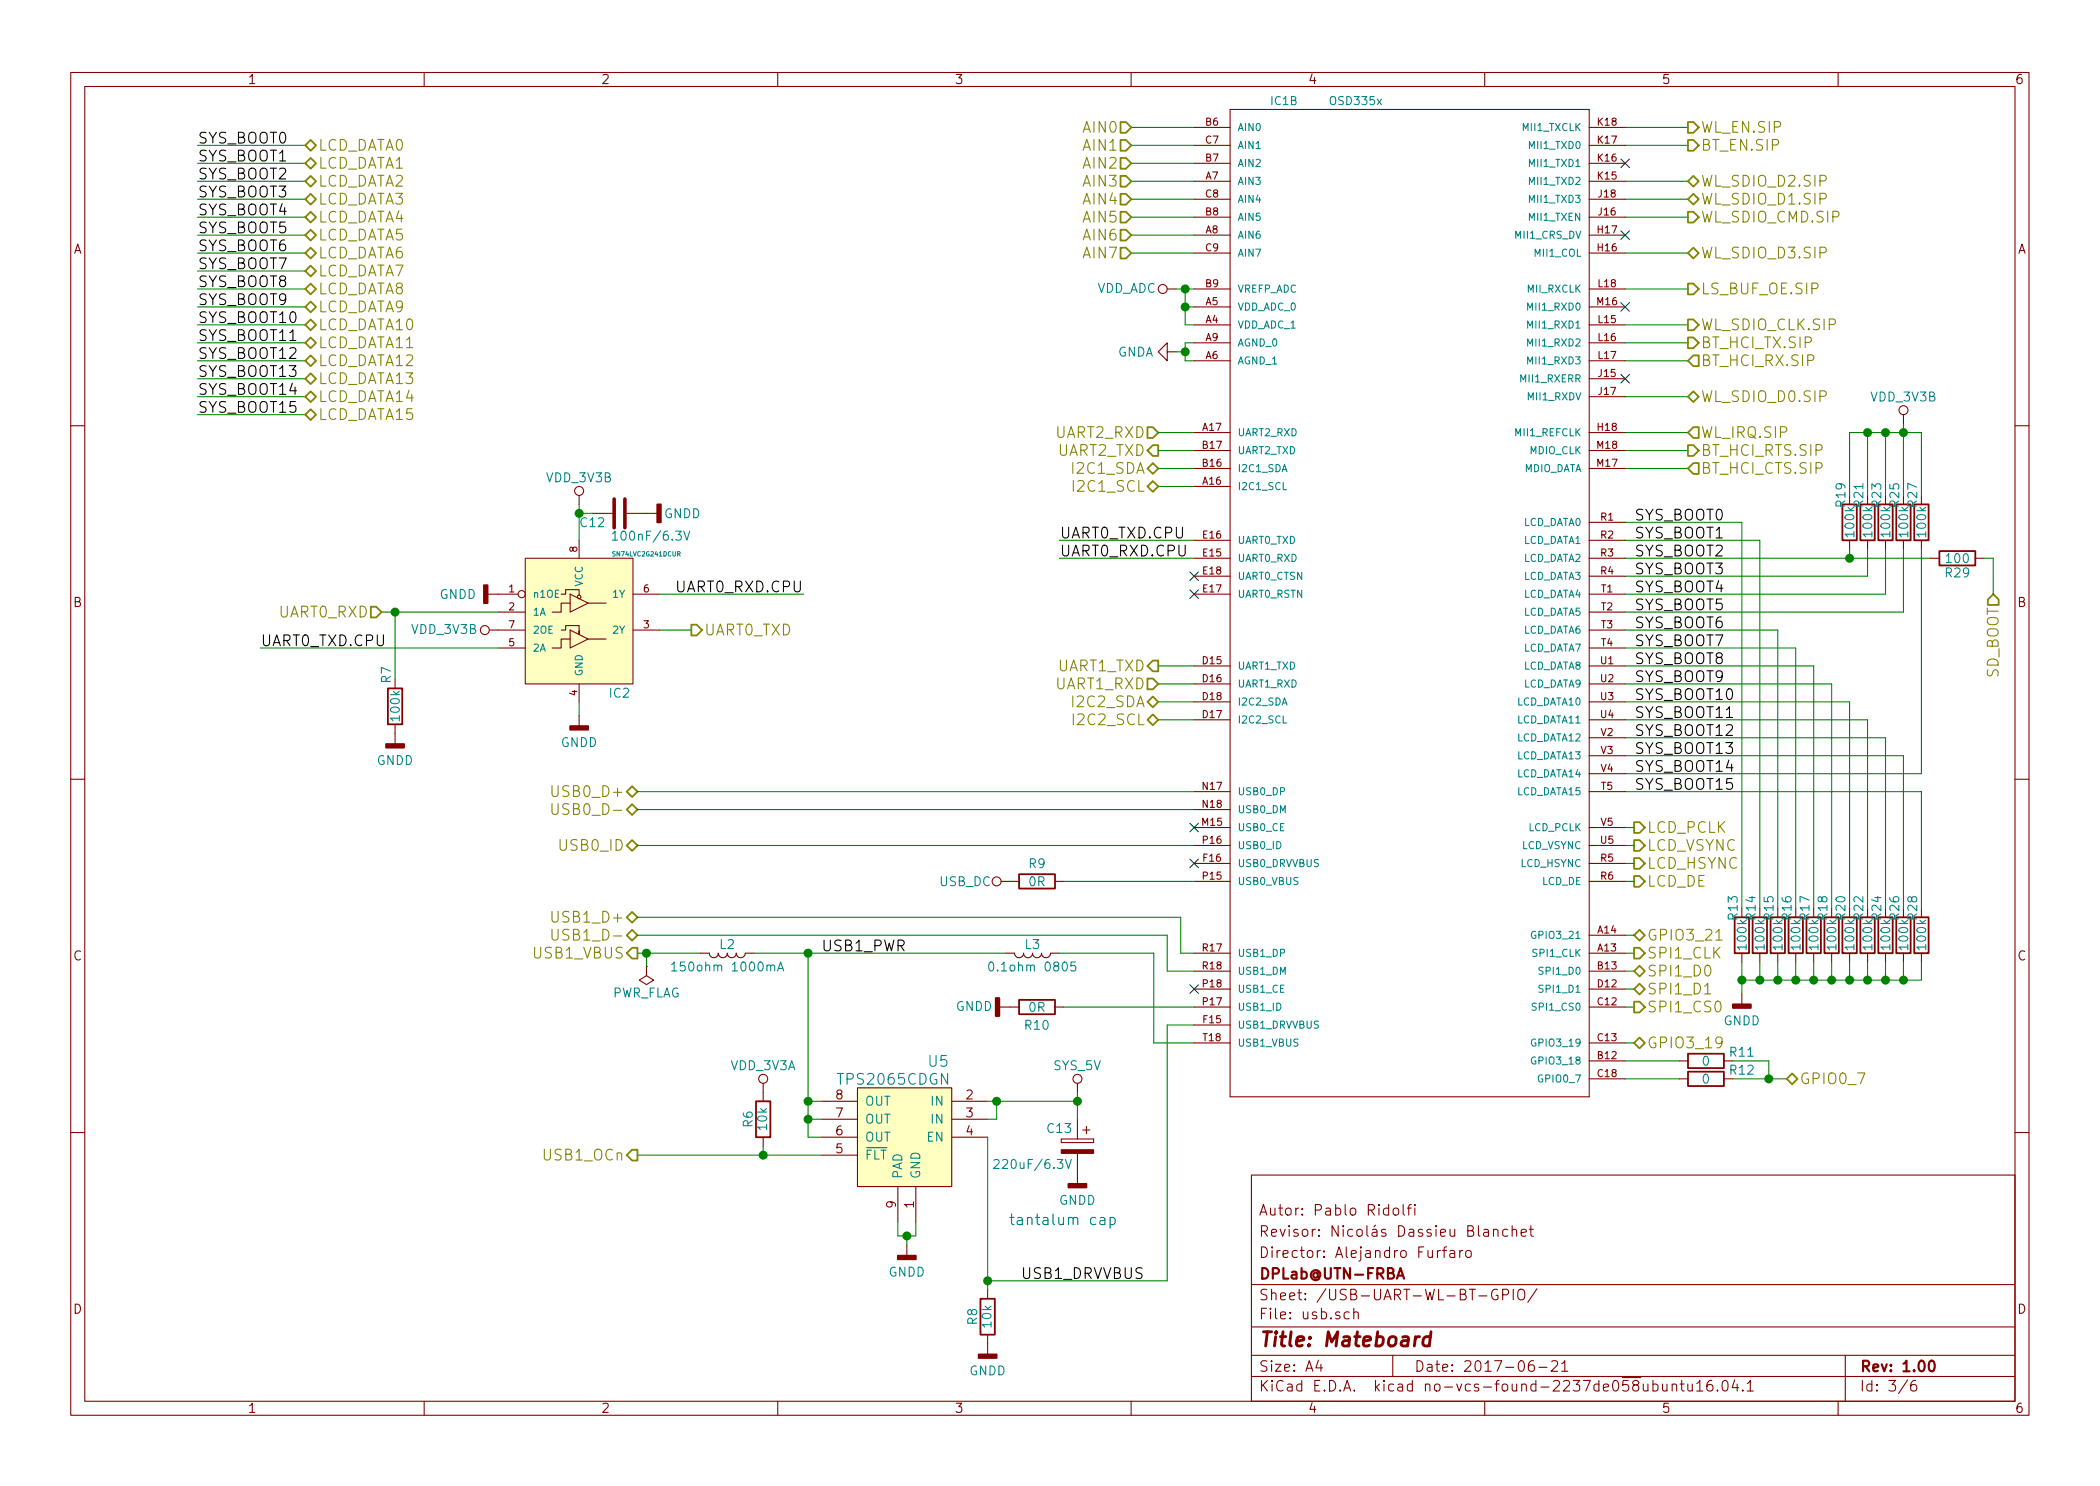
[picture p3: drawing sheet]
EESchema Schematic File Version 2
LIBS:mateboard-rescue
LIBS:power
LIBS:device
LIBS:transistors
LIBS:conn
LIBS:linear
LIBS:regul
LIBS:74xx
LIBS:cmos4000
LIBS:adc-dac
LIBS:memory
LIBS:xilinx
LIBS:microcontrollers
LIBS:dsp
LIBS:microchip
LIBS:analog_switches
LIBS:motorola
LIBS:texas
LIBS:intel
LIBS:audio
LIBS:interface
LIBS:digital-audio
LIBS:philips
LIBS:display
LIBS:cypress
LIBS:siliconi
LIBS:opto
LIBS:atmel
LIBS:contrib
LIBS:valves
LIBS:opendous
LIBS:tps65217c
LIBS:pwr
LIBS:pushbutton
LIBS:tl5209
LIBS:tl1963adcqr
LIBS:ddr3_sdram
LIBS:nand_4gb
LIBS:microsd
LIBS:tpd4s012
LIBS:tps2065cdgn
LIBS:74lvc1g07dck
LIBS:wl1835modgbmoct
LIBS:osd335x
LIBS:mateboard-cache
EELAYER 26 0
EELAYER END
$Descr A4 11693 8268
encoding utf-8
Sheet 3 6
Title "Mateboard"
Date "2017-06-21"
Rev "1.00"
Comp "DPLab@UTN-FRBA"
Comment1 "Director: Alejandro Furfaro"
Comment2 "Revisor: Nicolás Dassieu Blanchet"
Comment3 "Autor: Pablo Ridolfi"
Comment4 ""
$EndDescr
Text HLabel 3550 4400 0    60   BiDi ~ 0
USB0_D+
Text HLabel 3550 4500 0    60   BiDi ~ 0
USB0_D-
Text HLabel 3550 4700 0    60   BiDi ~ 0
USB0_ID
$Comp
L R R9
U 1 1
P 5775 4900
F 0 "R9" V 5675 4900 50  0000 C CNN
F 1 "0R" V 5775 4900 50  0000 C CNN
F 2 "Resistors_SMD:R_0402" V 5705 4900 50  0001 C CNN
F 3 "" H 5775 4900 50  0000 C CNN
	1    5775 4900
	0    -1   1    0   
$EndComp
$Comp
L USB_DC #PWR80
U 1 1
P 5625 4900
F 0 "#PWR80" H 5625 4750 50  0001 C CNN
F 1 "USB_DC" V 5625 5150 50  0000 C CNN
F 2 "" H 5625 4900 50  0000 C CNN
F 3 "" H 5625 4900 50  0000 C CNN
	1    5625 4900
	0    -1   1    0   
$EndComp
$Comp
L R R10
U 1 1
P 5775 5600
F 0 "R10" V 5875 5600 50  0000 C CNN
F 1 "0R" V 5775 5600 50  0000 C CNN
F 2 "Resistors_SMD:R_0402" V 5705 5600 50  0001 C CNN
F 3 "" H 5775 5600 50  0000 C CNN
	1    5775 5600
	0    -1   1    0   
$EndComp
$Comp
L GNDD #PWR81
U 1 1
P 5625 5600
F 0 "#PWR81" H 5625 5350 50  0001 C CNN
F 1 "GNDD" V 5625 5400 50  0000 C CNN
F 2 "" H 5625 5600 50  0000 C CNN
F 3 "" H 5625 5600 50  0000 C CNN
	1    5625 5600
	0    1    -1   0   
$EndComp
Text HLabel 3550 5100 0    60   BiDi ~ 0
USB1_D+
Text HLabel 3550 5200 0    60   BiDi ~ 0
USB1_D-
$Comp
L TPS2065CDGN U5
U 1 1
P 5050 6275
F 0 "U5" H 4875 6650 60  0000 C CNN
F 1 "TPS2065CDGN" H 5125 6550 60  0000 C CNN
F 2 "Housings_SSOP:MSOP-8-1EP_3x3mm_Pitch0.65mm" H 4800 5950 60  0001 C CNN
F 3 "" H 4800 5950 60  0001 C CNN
	1    5050 6275
	-1   0    0    -1  
$EndComp
$Comp
L L L3
U 1 1
P 5750 5300
F 0 "L3" V 5700 5300 50  0000 C CNN
F 1 "0.1ohm 0805" V 5825 5300 50  0000 C CNN
F 2 "Resistors_SMD:R_0805" H 5750 5300 50  0001 C CNN
F 3 "" H 5750 5300 50  0000 C CNN
	1    5750 5300
	0    -1   1    0   
$EndComp
$Comp
L L L2
U 1 1
P 4050 5300
F 0 "L2" V 4000 5300 50  0000 C CNN
F 1 "150ohm 1000mA" V 4125 5300 50  0000 C CNN
F 2 "Resistors_SMD:R_0805" H 4050 5300 50  0001 C CNN
F 3 "" H 4050 5300 50  0000 C CNN
	1    4050 5300
	0    -1   1    0   
$EndComp
Text HLabel 3550 5300 0    60   Output ~ 0
USB1_VBUS
$Comp
L R R8
U 1 1
P 5500 7325
F 0 "R8" V 5580 7325 50  0000 C CNN
F 1 "10k" V 5500 7325 50  0000 C CNN
F 2 "Resistors_SMD:R_0402" V 5430 7325 50  0001 C CNN
F 3 "" H 5500 7325 50  0000 C CNN
	1    5500 7325
	-1   0    0    -1  
$EndComp
$Comp
L GNDD #PWR79
U 1 1
P 5500 7475
F 0 "#PWR79" H 5500 7225 50  0001 C CNN
F 1 "GNDD" H 5500 7325 50  0000 C CNN
F 2 "" H 5500 7475 50  0000 C CNN
F 3 "" H 5500 7475 50  0000 C CNN
	1    5500 7475
	-1   0    0    -1  
$EndComp
$Comp
L CP C13
U 1 1
P 6000 6375
F 0 "C13" H 6025 6475 50  0000 L CNN
F 1 "220uF/6.3V" H 6025 6275 50  0000 L CNN
F 2 "Capacitors_Tantalum_SMD:CP_Tantalum_Case-A_EIA-3216-18_Reflow" H 6038 6225 50  0001 C CNN
F 3 "" H 6000 6375 50  0000 C CNN
	1    6000 6375
	-1   0    0    -1  
$EndComp
$Comp
L GNDD #PWR83
U 1 1
P 6000 6525
F 0 "#PWR83" H 6000 6275 50  0001 C CNN
F 1 "GNDD" H 6000 6375 50  0000 C CNN
F 2 "" H 6000 6525 50  0000 C CNN
F 3 "" H 6000 6525 50  0000 C CNN
	1    6000 6525
	-1   0    0    -1  
$EndComp
$Comp
L SYS_5V #PWR82
U 1 1
P 6000 6075
F 0 "#PWR82" H 6000 5925 50  0001 C CNN
F 1 "SYS_5V" H 6000 6225 50  0000 C CNN
F 2 "" H 6000 6075 50  0000 C CNN
F 3 "" H 6000 6075 50  0000 C CNN
	1    6000 6075
	-1   0    0    -1  
$EndComp
$Comp
L GNDD #PWR78
U 1 1
P 5050 6925
F 0 "#PWR78" H 5050 6675 50  0001 C CNN
F 1 "GNDD" H 5050 6775 50  0000 C CNN
F 2 "" H 5050 6925 50  0000 C CNN
F 3 "" H 5050 6925 50  0000 C CNN
	1    5050 6925
	-1   0    0    -1  
$EndComp
$Comp
L R R6
U 1 1
P 4250 6225
F 0 "R6" V 4330 6225 50  0000 C CNN
F 1 "10k" V 4250 6225 50  0000 C CNN
F 2 "Resistors_SMD:R_0402" V 4180 6225 50  0001 C CNN
F 3 "" H 4250 6225 50  0000 C CNN
	1    4250 6225
	-1   0    0    -1  
$EndComp
$Comp
L VDD_3V3A #PWR77
U 1 1
P 4250 6075
F 0 "#PWR77" H 4250 5925 50  0001 C CNN
F 1 "VDD_3V3A" H 4250 6225 50  0000 C CNN
F 2 "" H 4250 6075 50  0000 C CNN
F 3 "" H 4250 6075 50  0000 C CNN
	1    4250 6075
	-1   0    0    -1  
$EndComp
Text HLabel 3550 6425 0    60   Output ~ 0
USB1_OCn
Text Label 6375 7125 2    60   ~ 0
USB1_DRVVBUS
Text Notes 6225 6825 2    60   ~ 0
tantalum cap
$Comp
L PWR_FLAG #FLG4
U 1 1
P 3600 5375
F 0 "#FLG4" H 3600 5450 50  0001 C CNN
F 1 "PWR_FLAG" H 3600 5525 50  0000 C CNN
F 2 "" H 3600 5375 50  0001 C CNN
F 3 "" H 3600 5375 50  0001 C CNN
	1    3600 5375
	1    0    0    1   
$EndComp
Wire Wire Line
	5925 4900 6650 4900
Wire Wire Line
	3550 5100 6575 5100
Wire Wire Line
	3550 5200 6500 5200
Wire Wire Line
	5925 5600 6650 5600
Wire Wire Line
	6425 5300 5900 5300
Wire Wire Line
	3550 5300 3900 5300
Wire Wire Line
	4200 5300 5600 5300
Wire Wire Line
	6650 5700 6500 5700
Wire Wire Line
	6500 5700 6500 7125
Wire Wire Line
	6500 7125 5500 7125
Wire Wire Line
	5500 6325 5500 7175
Connection ~ 5500 7125
Wire Wire Line
	6000 6075 6000 6225
Wire Wire Line
	5500 6125 6000 6125
Wire Wire Line
	5550 6125 5550 6225
Wire Wire Line
	5550 6225 5500 6225
Connection ~ 5550 6125
Connection ~ 6000 6125
Wire Wire Line
	4500 6325 4575 6325
Wire Wire Line
	4500 5300 4500 6325
Wire Wire Line
	4500 6125 4575 6125
Wire Wire Line
	4575 6225 4500 6225
Connection ~ 4500 6225
Connection ~ 4500 5300
Connection ~ 4500 6125
Wire Wire Line
	5050 6925 5050 6875
Wire Wire Line
	5000 6875 5100 6875
Wire Wire Line
	5100 6875 5100 6800
Wire Wire Line
	5000 6875 5000 6800
Connection ~ 5050 6875
Wire Wire Line
	4250 6375 4250 6425
Wire Wire Line
	3550 6425 4575 6425
Connection ~ 4250 6425
Wire Wire Line
	3600 5375 3600 5300
Connection ~ 3600 5300
Wire Wire Line
	6425 5300 6425 5800
Wire Wire Line
	6425 5800 6650 5800
Wire Wire Line
	6575 5100 6575 5300
Wire Wire Line
	6575 5300 6650 5300
Wire Wire Line
	6650 5400 6500 5400
Wire Wire Line
	6500 5400 6500 5200
NoConn ~ 6650 4600
NoConn ~ 6650 4800
NoConn ~ 6650 5500
$Comp
L LOGIC-2G125_Dual_3ST_NonInv_Buffer IC2
U 1 1
P 3225 3450
F 0 "IC2" H 3450 3050 50  0000 C CNN
F 1 "SN74LVC2G241DCUR" H 3600 3825 25  0000 C CNN
F 2 "Housings_SSOP:VSSOP-8_2.3x2mm_Pitch0.5mm" H 3225 3450 60  0001 C CNN
F 3 "" H 3225 3450 60  0001 C CNN
	1    3225 3450
	1    0    0    -1  
$EndComp
Wire Wire Line
	1450 3600 2775 3600
Text Label 1450 3600 0    60   ~ 0
UART0_TXD.CPU
Text Label 4475 3300 2    60   ~ 0
UART0_RXD.CPU
Wire Wire Line
	3675 3300 4475 3300
$Comp
L GNDD #PWR75
U 1 1
P 3225 3975
F 0 "#PWR75" H 3225 3725 50  0001 C CNN
F 1 "GNDD" H 3225 3825 50  0000 C CNN
F 2 "" H 3225 3975 50  0001 C CNN
F 3 "" H 3225 3975 50  0001 C CNN
	1    3225 3975
	1    0    0    -1  
$EndComp
Wire Wire Line
	3225 3975 3225 3900
$Comp
L GNDD #PWR72
U 1 1
P 2775 3300
F 0 "#PWR72" H 2775 3050 50  0001 C CNN
F 1 "GNDD" V 2775 3075 50  0000 C CNN
F 2 "" H 2775 3300 50  0001 C CNN
F 3 "" H 2775 3300 50  0001 C CNN
	1    2775 3300
	0    1    1    0   
$EndComp
$Comp
L VDD_3V3B #PWR73
U 1 1
P 2775 3500
F 0 "#PWR73" H 2775 3350 50  0001 C CNN
F 1 "VDD_3V3B" V 2775 3800 50  0000 C CNN
F 2 "" H 2775 3500 50  0000 C CNN
F 3 "" H 2775 3500 50  0000 C CNN
	1    2775 3500
	0    -1   -1   0   
$EndComp
$Comp
L C C12
U 1 1
P 3450 2850
F 0 "C12" V 3500 2925 50  0000 L CNN
F 1 "100nF/6.3V" V 3575 2450 50  0000 L CNN
F 2 "Capacitors_SMD:C_0402" H 3488 2700 50  0001 C CNN
F 3 "" H 3450 2850 50  0000 C CNN
	1    3450 2850
	0    -1   1    0   
$EndComp
$Comp
L GNDD #PWR76
U 1 1
P 3600 2850
F 0 "#PWR76" H 3600 2600 50  0001 C CNN
F 1 "GNDD" V 3600 2650 50  0000 C CNN
F 2 "" H 3600 2850 50  0000 C CNN
F 3 "" H 3600 2850 50  0000 C CNN
	1    3600 2850
	0    -1   1    0   
$EndComp
Wire Wire Line
	3300 2850 3225 2850
Wire Wire Line
	3225 2800 3225 3000
$Comp
L VDD_3V3B #PWR74
U 1 1
P 3225 2800
F 0 "#PWR74" H 3225 2650 50  0001 C CNN
F 1 "VDD_3V3B" H 3225 2950 50  0000 C CNN
F 2 "" H 3225 2800 50  0000 C CNN
F 3 "" H 3225 2800 50  0000 C CNN
	1    3225 2800
	1    0    0    -1  
$EndComp
Connection ~ 3225 2850
$Comp
L R R7
U 1 1
P 2200 3925
F 0 "R7" V 2150 4100 50  0000 C CNN
F 1 "100k" V 2200 3925 50  0000 C CNN
F 2 "Resistors_SMD:R_0402" V 2130 3925 50  0001 C CNN
F 3 "" H 2200 3925 50  0001 C CNN
	1    2200 3925
	1    0    0    -1  
$EndComp
Wire Wire Line
	2200 3775 2200 3400
Wire Wire Line
	2125 3400 2775 3400
$Comp
L GNDD #PWR71
U 1 1
P 2200 4075
F 0 "#PWR71" H 2200 3825 50  0001 C CNN
F 1 "GNDD" H 2200 3925 50  0000 C CNN
F 2 "" H 2200 4075 50  0001 C CNN
F 3 "" H 2200 4075 50  0001 C CNN
	1    2200 4075
	1    0    0    -1  
$EndComp
Text HLabel 2125 3400 0    60   Input ~ 0
UART0_RXD
Connection ~ 2200 3400
Text HLabel 3850 3500 2    60   Output ~ 0
UART0_TXD
Wire Wire Line
	3850 3500 3675 3500
Text Label 5900 3100 0    60   ~ 0
UART0_RXD.CPU
Wire Wire Line
	5900 3100 6650 3100
Text Label 5900 3000 0    60   ~ 0
UART0_TXD.CPU
Wire Wire Line
	5900 3000 6650 3000
NoConn ~ 6650 3200
NoConn ~ 6650 3300
Wire Wire Line
	9050 700  9400 700 
Text HLabel 9400 700  2    60   Output ~ 0
WL_EN.SIP
Wire Wire Line
	9050 800  9400 800 
Text HLabel 9400 800  2    60   Output ~ 0
BT_EN.SIP
NoConn ~ 9050 900 
Wire Wire Line
	9050 1000 9400 1000
Text HLabel 9400 1000 2    60   BiDi ~ 0
WL_SDIO_D2.SIP
Wire Wire Line
	9050 1100 9400 1100
Text HLabel 9400 1100 2    60   BiDi ~ 0
WL_SDIO_D1.SIP
Wire Wire Line
	9050 1200 9400 1200
Text HLabel 9400 1200 2    60   Output ~ 0
WL_SDIO_CMD.SIP
NoConn ~ 9050 1300
Wire Wire Line
	9050 1400 9400 1400
Text HLabel 9400 1400 2    60   BiDi ~ 0
WL_SDIO_D3.SIP
Wire Wire Line
	9050 1600 9400 1600
Text HLabel 9400 1600 2    60   Output ~ 0
LS_BUF_OE.SIP
Wire Wire Line
	9050 1800 9400 1800
Text HLabel 9400 1800 2    60   Output ~ 0
WL_SDIO_CLK.SIP
NoConn ~ 9050 1700
Wire Wire Line
	9050 1900 9400 1900
Text HLabel 9400 1900 2    60   Output ~ 0
BT_HCI_TX.SIP
Wire Wire Line
	9050 2000 9400 2000
Text HLabel 9400 2000 2    60   Input ~ 0
BT_HCI_RX.SIP
NoConn ~ 9050 2100
Wire Wire Line
	9050 2200 9400 2200
Text HLabel 9400 2200 2    60   BiDi ~ 0
WL_SDIO_D0.SIP
Wire Wire Line
	9050 2400 9400 2400
Text HLabel 9400 2400 2    60   Input ~ 0
WL_IRQ.SIP
Wire Wire Line
	9050 2500 9400 2500
Text HLabel 9400 2500 2    60   Output ~ 0
BT_HCI_RTS.SIP
Wire Wire Line
	9050 2600 9400 2600
Text HLabel 9400 2600 2    60   Input ~ 0
BT_HCI_CTS.SIP
Text Label 9100 2900 0    60   ~ 0
SYS_BOOT0
$Comp
L R R13
U 1 1
P 9700 5200
F 0 "R13" V 9650 5350 50  0000 C CNN
F 1 "100k" V 9700 5200 50  0000 C CNN
F 2 "Resistors_SMD:R_0402" V 9630 5200 50  0001 C CNN
F 3 "" H 9700 5200 50  0001 C CNN
	1    9700 5200
	1    0    0    -1  
$EndComp
$Comp
L R R14
U 1 1
P 9800 5200
F 0 "R14" V 9750 5350 50  0000 C CNN
F 1 "100k" V 9800 5200 50  0000 C CNN
F 2 "Resistors_SMD:R_0402" V 9730 5200 50  0001 C CNN
F 3 "" H 9800 5200 50  0001 C CNN
	1    9800 5200
	1    0    0    -1  
$EndComp
$Comp
L R R19
U 1 1
P 10300 2900
F 0 "R19" V 10250 3050 50  0000 C CNN
F 1 "100k" V 10300 2900 50  0000 C CNN
F 2 "Resistors_SMD:R_0402" V 10230 2900 50  0001 C CNN
F 3 "" H 10300 2900 50  0001 C CNN
	1    10300 2900
	1    0    0    -1  
$EndComp
$Comp
L R R21
U 1 1
P 10400 2900
F 0 "R21" V 10350 3050 50  0000 C CNN
F 1 "100k" V 10400 2900 50  0000 C CNN
F 2 "Resistors_SMD:R_0402" V 10330 2900 50  0001 C CNN
F 3 "" H 10400 2900 50  0001 C CNN
	1    10400 2900
	1    0    0    -1  
$EndComp
$Comp
L R R25
U 1 1
P 10600 2900
F 0 "R25" V 10550 3050 50  0000 C CNN
F 1 "100k" V 10600 2900 50  0000 C CNN
F 2 "Resistors_SMD:R_0402" V 10530 2900 50  0001 C CNN
F 3 "" H 10600 2900 50  0001 C CNN
	1    10600 2900
	1    0    0    -1  
$EndComp
$Comp
L R R15
U 1 1
P 9900 5200
F 0 "R15" V 9850 5350 50  0000 C CNN
F 1 "100k" V 9900 5200 50  0000 C CNN
F 2 "Resistors_SMD:R_0402" V 9830 5200 50  0001 C CNN
F 3 "" H 9900 5200 50  0001 C CNN
	1    9900 5200
	1    0    0    -1  
$EndComp
$Comp
L R R16
U 1 1
P 10000 5200
F 0 "R16" V 9950 5350 50  0000 C CNN
F 1 "100k" V 10000 5200 50  0000 C CNN
F 2 "Resistors_SMD:R_0402" V 9930 5200 50  0001 C CNN
F 3 "" H 10000 5200 50  0001 C CNN
	1    10000 5200
	1    0    0    -1  
$EndComp
$Comp
L R R23
U 1 1
P 10500 2900
F 0 "R23" V 10450 3050 50  0000 C CNN
F 1 "100k" V 10500 2900 50  0000 C CNN
F 2 "Resistors_SMD:R_0402" V 10430 2900 50  0001 C CNN
F 3 "" H 10500 2900 50  0001 C CNN
	1    10500 2900
	1    0    0    -1  
$EndComp
$Comp
L R R17
U 1 1
P 10100 5200
F 0 "R17" V 10050 5350 50  0000 C CNN
F 1 "100k" V 10100 5200 50  0000 C CNN
F 2 "Resistors_SMD:R_0402" V 10030 5200 50  0001 C CNN
F 3 "" H 10100 5200 50  0001 C CNN
	1    10100 5200
	1    0    0    -1  
$EndComp
$Comp
L R R18
U 1 1
P 10200 5200
F 0 "R18" V 10150 5350 50  0000 C CNN
F 1 "100k" V 10200 5200 50  0000 C CNN
F 2 "Resistors_SMD:R_0402" V 10130 5200 50  0001 C CNN
F 3 "" H 10200 5200 50  0001 C CNN
	1    10200 5200
	1    0    0    -1  
$EndComp
$Comp
L R R20
U 1 1
P 10300 5200
F 0 "R20" V 10250 5350 50  0000 C CNN
F 1 "100k" V 10300 5200 50  0000 C CNN
F 2 "Resistors_SMD:R_0402" V 10230 5200 50  0001 C CNN
F 3 "" H 10300 5200 50  0001 C CNN
	1    10300 5200
	1    0    0    -1  
$EndComp
$Comp
L R R22
U 1 1
P 10400 5200
F 0 "R22" V 10350 5350 50  0000 C CNN
F 1 "100k" V 10400 5200 50  0000 C CNN
F 2 "Resistors_SMD:R_0402" V 10330 5200 50  0001 C CNN
F 3 "" H 10400 5200 50  0001 C CNN
	1    10400 5200
	1    0    0    -1  
$EndComp
$Comp
L R R24
U 1 1
P 10500 5200
F 0 "R24" V 10450 5350 50  0000 C CNN
F 1 "100k" V 10500 5200 50  0000 C CNN
F 2 "Resistors_SMD:R_0402" V 10430 5200 50  0001 C CNN
F 3 "" H 10500 5200 50  0001 C CNN
	1    10500 5200
	1    0    0    -1  
$EndComp
$Comp
L R R26
U 1 1
P 10600 5200
F 0 "R26" V 10550 5350 50  0000 C CNN
F 1 "100k" V 10600 5200 50  0000 C CNN
F 2 "Resistors_SMD:R_0402" V 10530 5200 50  0001 C CNN
F 3 "" H 10600 5200 50  0001 C CNN
	1    10600 5200
	1    0    0    -1  
$EndComp
$Comp
L R R27
U 1 1
P 10700 2900
F 0 "R27" V 10650 3050 50  0000 C CNN
F 1 "100k" V 10700 2900 50  0000 C CNN
F 2 "Resistors_SMD:R_0402" V 10630 2900 50  0001 C CNN
F 3 "" H 10700 2900 50  0001 C CNN
	1    10700 2900
	1    0    0    -1  
$EndComp
$Comp
L R R28
U 1 1
P 10700 5200
F 0 "R28" V 10650 5350 50  0000 C CNN
F 1 "100k" V 10700 5200 50  0000 C CNN
F 2 "Resistors_SMD:R_0402" V 10630 5200 50  0001 C CNN
F 3 "" H 10700 5200 50  0001 C CNN
	1    10700 5200
	1    0    0    -1  
$EndComp
Wire Wire Line
	9700 5350 9700 5525
Wire Wire Line
	10700 5450 10700 5350
Wire Wire Line
	10600 5450 10600 5350
Connection ~ 10600 5450
Wire Wire Line
	10500 5450 10500 5350
Connection ~ 10500 5450
Wire Wire Line
	10400 5450 10400 5350
Connection ~ 10400 5450
Wire Wire Line
	10300 5450 10300 5350
Connection ~ 10300 5450
Wire Wire Line
	10200 5450 10200 5350
Connection ~ 10200 5450
Wire Wire Line
	10100 5450 10100 5350
Connection ~ 10100 5450
Wire Wire Line
	10000 5450 10000 5350
Connection ~ 10000 5450
Wire Wire Line
	9900 5450 9900 5350
Connection ~ 9900 5450
Wire Wire Line
	9800 5350 9800 5450
Connection ~ 9800 5450
Wire Wire Line
	9700 5450 10700 5450
Wire Wire Line
	10700 2400 10700 2750
Wire Wire Line
	10600 2350 10600 2750
Connection ~ 10600 2400
Wire Wire Line
	10500 2400 10500 2750
Connection ~ 10500 2400
Wire Wire Line
	10400 2400 10400 2750
Connection ~ 10400 2400
$Comp
L VDD_3V3B #PWR87
U 1 1
P 10600 2350
F 0 "#PWR87" H 10600 2200 50  0001 C CNN
F 1 "VDD_3V3B" H 10600 2500 50  0000 C CNN
F 2 "" H 10600 2350 50  0000 C CNN
F 3 "" H 10600 2350 50  0000 C CNN
	1    10600 2350
	1    0    0    -1  
$EndComp
$Comp
L GNDD #PWR86
U 1 1
P 9700 5525
F 0 "#PWR86" H 9700 5275 50  0001 C CNN
F 1 "GNDD" H 9700 5375 50  0000 C CNN
F 2 "" H 9700 5525 50  0001 C CNN
F 3 "" H 9700 5525 50  0001 C CNN
	1    9700 5525
	1    0    0    -1  
$EndComp
Connection ~ 9700 5450
Text Label 9100 3000 0    60   ~ 0
SYS_BOOT1
Text Label 9100 3100 0    60   ~ 0
SYS_BOOT2
Text Label 9100 3200 0    60   ~ 0
SYS_BOOT3
Text Label 9100 3300 0    60   ~ 0
SYS_BOOT4
Text Label 9100 3400 0    60   ~ 0
SYS_BOOT5
Text Label 9100 3500 0    60   ~ 0
SYS_BOOT6
Text Label 9100 3600 0    60   ~ 0
SYS_BOOT7
Text Label 9100 3700 0    60   ~ 0
SYS_BOOT8
Text Label 9100 3800 0    60   ~ 0
SYS_BOOT9
Text Label 9100 3900 0    60   ~ 0
SYS_BOOT10
Text Label 9100 4000 0    60   ~ 0
SYS_BOOT11
Text Label 9100 4100 0    60   ~ 0
SYS_BOOT12
Text Label 9100 4200 0    60   ~ 0
SYS_BOOT13
Text Label 9100 4300 0    60   ~ 0
SYS_BOOT14
Text Label 9100 4400 0    60   ~ 0
SYS_BOOT15
Wire Wire Line
	9050 2900 9700 2900
Wire Wire Line
	9700 2900 9700 5050
Wire Wire Line
	9800 5050 9800 3000
Wire Wire Line
	10300 3100 10300 3050
Wire Wire Line
	10600 3400 10600 3050
Wire Wire Line
	9900 5050 9900 3500
Wire Wire Line
	10000 5050 10000 3600
Wire Wire Line
	10100 5050 10100 3700
Wire Wire Line
	10200 5050 10200 3800
Wire Wire Line
	10300 5050 10300 3900
Wire Wire Line
	10400 5050 10400 4000
Wire Wire Line
	10600 5050 10600 4200
Wire Wire Line
	10700 4300 10700 3050
Wire Wire Line
	10700 5050 10700 4400
Wire Wire Line
	9800 3000 9050 3000
Wire Wire Line
	9050 3100 10750 3100
Connection ~ 10300 3100
Wire Wire Line
	9050 3200 10400 3200
Wire Wire Line
	9050 3300 10500 3300
Wire Wire Line
	9050 3400 10600 3400
Wire Wire Line
	9900 3500 9050 3500
Wire Wire Line
	10000 3600 9050 3600
Wire Wire Line
	10100 3700 9050 3700
Wire Wire Line
	10200 3800 9050 3800
Wire Wire Line
	10300 3900 9050 3900
Wire Wire Line
	10400 4000 9050 4000
Wire Wire Line
	9050 4100 10500 4100
Wire Wire Line
	10600 4200 9050 4200
Wire Wire Line
	9050 4300 10700 4300
Wire Wire Line
	10700 4400 9050 4400
$Comp
L R R29
U 1 1
P 10900 3100
F 0 "R29" V 10980 3100 50  0000 C CNN
F 1 "100" V 10900 3100 50  0000 C CNN
F 2 "Resistors_SMD:R_0402" V 10830 3100 50  0001 C CNN
F 3 "" H 10900 3100 50  0001 C CNN
	1    10900 3100
	0    1    1    0   
$EndComp
Wire Wire Line
	10500 4100 10500 5050
Wire Wire Line
	10400 3200 10400 3050
Wire Wire Line
	10500 3300 10500 3050
Wire Wire Line
	10300 2400 10700 2400
Wire Wire Line
	10300 2400 10300 2750
Text HLabel 11100 3300 3    60   Input ~ 0
SD_BOOT
Text HLabel 9100 4600 2    60   Output ~ 0
LCD_PCLK
Text HLabel 9100 4700 2    60   Output ~ 0
LCD_VSYNC
Text HLabel 9100 4800 2    60   Output ~ 0
LCD_HSYNC
Text HLabel 9100 4900 2    60   Output ~ 0
LCD_DE
Wire Wire Line
	9100 4600 9050 4600
Wire Wire Line
	9050 4700 9100 4700
Wire Wire Line
	9100 4800 9050 4800
Wire Wire Line
	9050 4900 9100 4900
Wire Wire Line
	11050 3100 11100 3100
Wire Wire Line
	11100 3100 11100 3300
Text HLabel 9100 5200 2    60   BiDi ~ 0
GPIO3_21
Wire Wire Line
	9100 5200 9050 5200
Wire Wire Line
	9050 5300 9100 5300
Wire Wire Line
	9050 5400 9100 5400
Wire Wire Line
	9050 5500 9100 5500
Wire Wire Line
	9050 5600 9100 5600
Wire Wire Line
	9050 5800 9100 5800
Wire Wire Line
	9050 5900 9350 5900
Wire Wire Line
	9050 6000 9350 6000
Text HLabel 9100 5300 2    60   Output ~ 0
SPI1_CLK
Text HLabel 9100 5400 2    60   BiDi ~ 0
SPI1_D0
Text HLabel 9100 5500 2    60   BiDi ~ 0
SPI1_D1
Text HLabel 9100 5600 2    60   Output ~ 0
SPI1_CS0
Text HLabel 9100 5800 2    60   BiDi ~ 0
GPIO3_19
$Comp
L R R11
U 1 1
P 9500 5900
F 0 "R11" V 9450 6100 50  0000 C CNN
F 1 "0" V 9500 5900 50  0000 C CNN
F 2 "Resistors_SMD:R_0402" V 9430 5900 50  0001 C CNN
F 3 "" H 9500 5900 50  0001 C CNN
	1    9500 5900
	0    1    1    0   
$EndComp
$Comp
L R R12
U 1 1
P 9500 6000
F 0 "R12" V 9450 6200 50  0000 C CNN
F 1 "0" V 9500 6000 50  0000 C CNN
F 2 "Resistors_SMD:R_0402" V 9430 6000 50  0001 C CNN
F 3 "" H 9500 6000 50  0001 C CNN
	1    9500 6000
	0    1    1    0   
$EndComp
Wire Wire Line
	9650 5900 9850 5900
Wire Wire Line
	9850 5900 9850 6000
Wire Wire Line
	9650 6000 9950 6000
Text HLabel 9950 6000 2    60   BiDi ~ 0
GPIO0_7
Connection ~ 9850 6000
Wire Wire Line
	6650 700  6300 700 
Text HLabel 6300 700  0    60   Input ~ 0
AIN0
Wire Wire Line
	6650 800  6300 800 
Text HLabel 6300 800  0    60   Input ~ 0
AIN1
Wire Wire Line
	6650 900  6300 900 
Text HLabel 6300 900  0    60   Input ~ 0
AIN2
Wire Wire Line
	6650 1000 6300 1000
Text HLabel 6300 1000 0    60   Input ~ 0
AIN3
Wire Wire Line
	6650 1100 6300 1100
Text HLabel 6300 1100 0    60   Input ~ 0
AIN4
Wire Wire Line
	6650 1200 6300 1200
Text HLabel 6300 1200 0    60   Input ~ 0
AIN5
Wire Wire Line
	6650 1300 6300 1300
Text HLabel 6300 1300 0    60   Input ~ 0
AIN6
Wire Wire Line
	6650 1400 6300 1400
Text HLabel 6300 1400 0    60   Input ~ 0
AIN7
$Comp
L VDD_ADC #PWR84
U 1 1
P 6550 1600
F 0 "#PWR84" H 6550 1450 50  0001 C CNN
F 1 "VDD_ADC" V 6550 1875 50  0000 C CNN
F 2 "" H 6550 1600 50  0000 C CNN
F 3 "" H 6550 1600 50  0000 C CNN
	1    6550 1600
	0    -1   -1   0   
$EndComp
Wire Wire Line
	6550 1600 6650 1600
Wire Wire Line
	6600 1800 6650 1800
Wire Wire Line
	6600 1600 6600 1800
Connection ~ 6600 1600
Wire Wire Line
	6650 1700 6600 1700
Connection ~ 6600 1700
$Comp
L GNDA #PWR85
U 1 1
P 6550 1950
F 0 "#PWR85" H 6550 1700 50  0001 C CNN
F 1 "GNDA" V 6550 1725 50  0000 C CNN
F 2 "" H 6550 1950 50  0001 C CNN
F 3 "" H 6550 1950 50  0001 C CNN
	1    6550 1950
	0    1    1    0   
$EndComp
Wire Wire Line
	6550 1950 6600 1950
Wire Wire Line
	6600 1900 6600 2000
Wire Wire Line
	6600 1900 6650 1900
Wire Wire Line
	6600 2000 6650 2000
Connection ~ 6600 1950
Text HLabel 6450 2500 0    60   Output ~ 0
UART2_TXD
Wire Wire Line
	6450 2500 6650 2500
Text HLabel 6450 2400 0    60   Input ~ 0
UART2_RXD
Wire Wire Line
	6450 2400 6650 2400
Wire Wire Line
	6650 2600 6450 2600
Text HLabel 6450 2600 0    60   BiDi ~ 0
I2C1_SDA
Wire Wire Line
	6650 2700 6450 2700
Text HLabel 6450 2700 0    60   BiDi ~ 0
I2C1_SCL
Text HLabel 6450 3700 0    60   Output ~ 0
UART1_TXD
Wire Wire Line
	6450 3800 6650 3800
Text HLabel 6450 3800 0    60   Input ~ 0
UART1_RXD
Wire Wire Line
	6450 3700 6650 3700
Wire Wire Line
	6650 3900 6450 3900
Text HLabel 6450 3900 0    60   BiDi ~ 0
I2C2_SDA
Wire Wire Line
	6650 4000 6450 4000
Text HLabel 6450 4000 0    60   BiDi ~ 0
I2C2_SCL
Text Label 1100 800  0    60   ~ 0
SYS_BOOT0
Text Label 1100 900  0    60   ~ 0
SYS_BOOT1
Text Label 1100 1000 0    60   ~ 0
SYS_BOOT2
Text Label 1100 1100 0    60   ~ 0
SYS_BOOT3
Text Label 1100 1200 0    60   ~ 0
SYS_BOOT4
Text Label 1100 1300 0    60   ~ 0
SYS_BOOT5
Text Label 1100 1400 0    60   ~ 0
SYS_BOOT6
Text Label 1100 1500 0    60   ~ 0
SYS_BOOT7
Text Label 1100 1600 0    60   ~ 0
SYS_BOOT8
Text Label 1100 1700 0    60   ~ 0
SYS_BOOT9
Text Label 1100 1800 0    60   ~ 0
SYS_BOOT10
Text Label 1100 1900 0    60   ~ 0
SYS_BOOT11
Text Label 1100 2000 0    60   ~ 0
SYS_BOOT12
Text Label 1100 2100 0    60   ~ 0
SYS_BOOT13
Text Label 1100 2200 0    60   ~ 0
SYS_BOOT14
Text Label 1100 2300 0    60   ~ 0
SYS_BOOT15
Wire Wire Line
	1100 800  1700 800 
Text HLabel 1700 800  2    60   BiDi ~ 0
LCD_DATA0
Wire Wire Line
	1100 900  1700 900 
Text HLabel 1700 900  2    60   BiDi ~ 0
LCD_DATA1
Wire Wire Line
	1100 1000 1700 1000
Text HLabel 1700 1000 2    60   BiDi ~ 0
LCD_DATA2
Wire Wire Line
	1100 1100 1700 1100
Text HLabel 1700 1100 2    60   BiDi ~ 0
LCD_DATA3
Wire Wire Line
	1100 1200 1700 1200
Text HLabel 1700 1200 2    60   BiDi ~ 0
LCD_DATA4
Wire Wire Line
	1100 1300 1700 1300
Text HLabel 1700 1300 2    60   BiDi ~ 0
LCD_DATA5
Wire Wire Line
	1100 1400 1700 1400
Text HLabel 1700 1400 2    60   BiDi ~ 0
LCD_DATA6
Wire Wire Line
	1100 1500 1700 1500
Text HLabel 1700 1500 2    60   BiDi ~ 0
LCD_DATA7
Wire Wire Line
	1100 1600 1700 1600
Text HLabel 1700 1600 2    60   BiDi ~ 0
LCD_DATA8
Wire Wire Line
	1100 1700 1700 1700
Text HLabel 1700 1700 2    60   BiDi ~ 0
LCD_DATA9
Wire Wire Line
	1100 1800 1700 1800
Text HLabel 1700 1800 2    60   BiDi ~ 0
LCD_DATA10
Wire Wire Line
	1100 1900 1700 1900
Text HLabel 1700 1900 2    60   BiDi ~ 0
LCD_DATA11
Wire Wire Line
	1100 2000 1700 2000
Text HLabel 1700 2000 2    60   BiDi ~ 0
LCD_DATA12
Wire Wire Line
	1100 2100 1700 2100
Text HLabel 1700 2100 2    60   BiDi ~ 0
LCD_DATA13
Wire Wire Line
	1100 2200 1700 2200
Text HLabel 1700 2200 2    60   BiDi ~ 0
LCD_DATA14
Wire Wire Line
	1100 2300 1700 2300
Text HLabel 1700 2300 2    60   BiDi ~ 0
LCD_DATA15
Text Label 5050 5300 2    60   ~ 0
USB1_PWR
Wire Wire Line
	3550 4700 6650 4700
Wire Wire Line
	3550 4500 6650 4500
Wire Wire Line
	3550 4400 6650 4400
$Comp
L OSD335x IC1
U 2 1
P 7850 3400
AR Path="/594BB330" Ref="IC1"  Part="2" 
AR Path="/58AF1DA5/594BB330" Ref="IC1"  Part="2" 
F 0 "IC1" H 7150 6250 45  0000 C CNN
F 1 "OSD335x" H 7550 6250 45  0000 C CNN
F 2 "footprints:OSD3358-BAS-BGA400" H 7880 3550 20  0001 C CNN
F 3 "" H 7850 3400 60  0001 C CNN
	2    7850 3400
	1    0    0    -1  
$EndComp
$EndSCHEMATC
